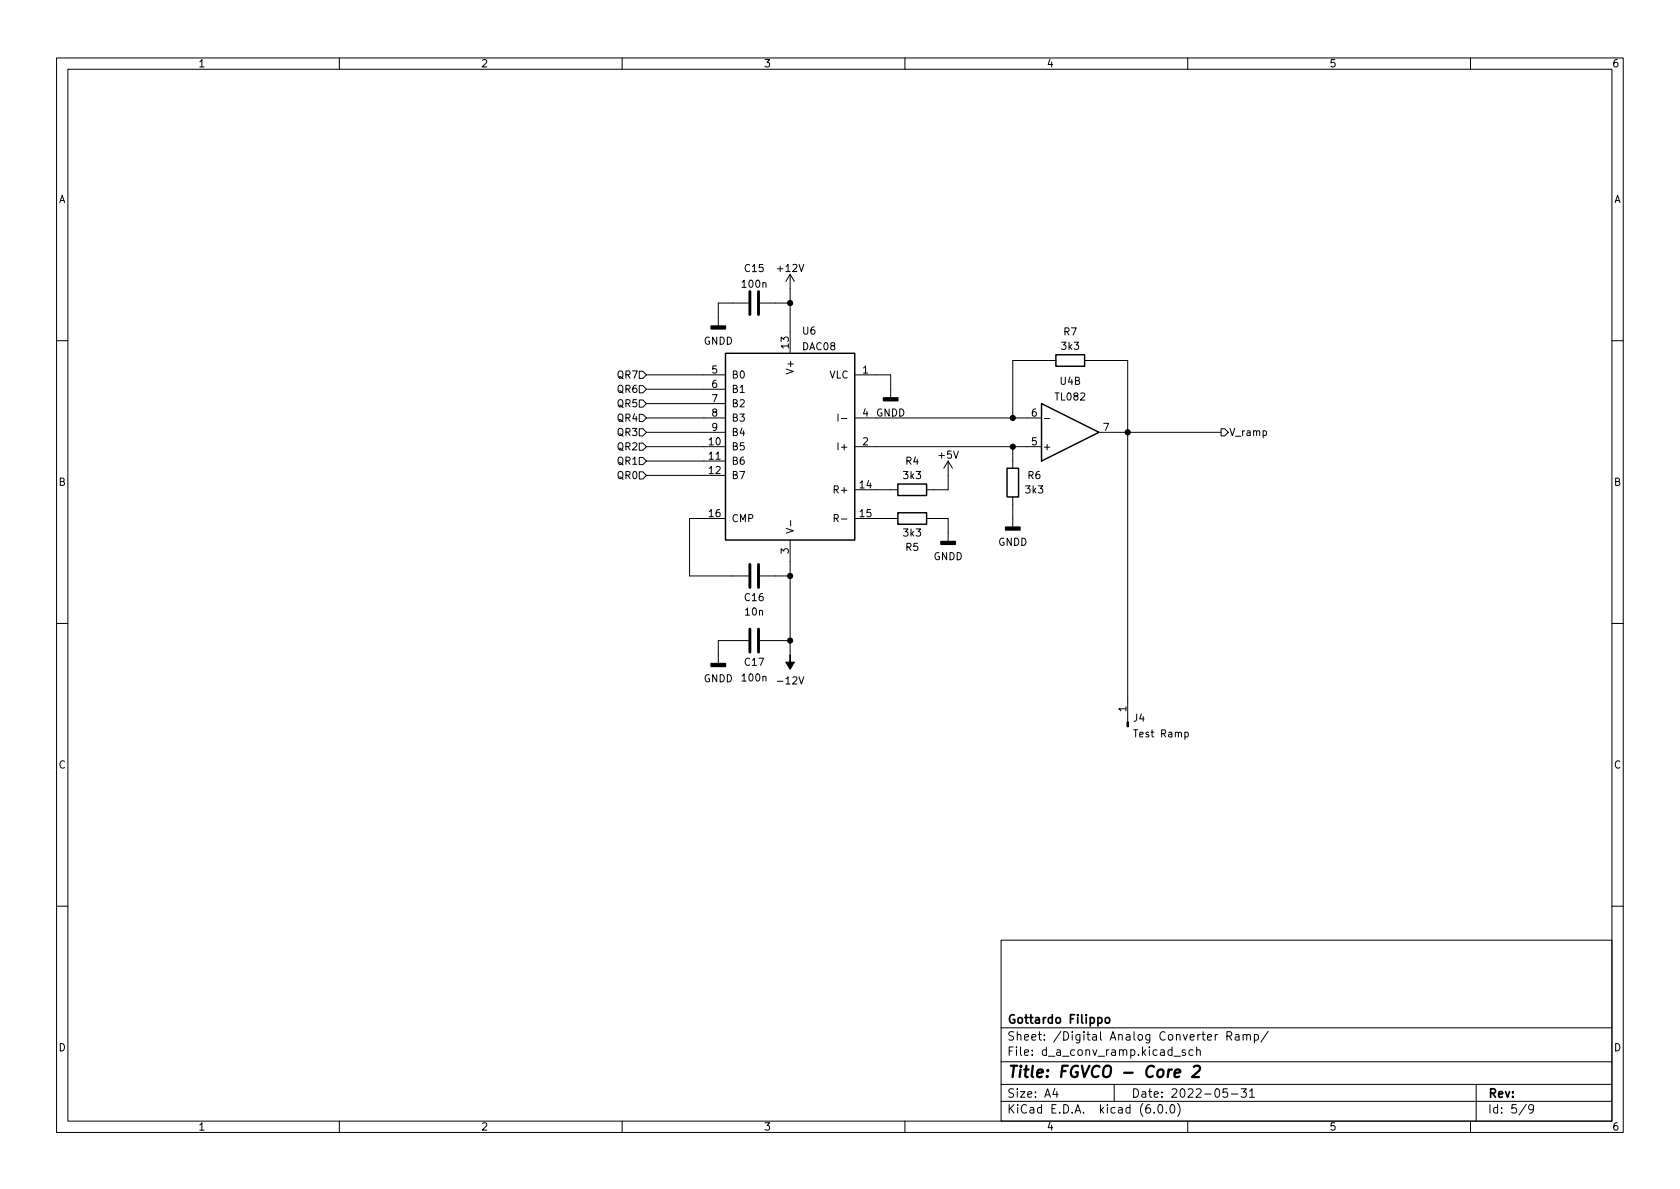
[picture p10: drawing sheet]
<svg xmlns="http://www.w3.org/2000/svg" width="297mm" height="210mm" viewBox="0 0 297 210" stroke-linecap="round" stroke-linejoin="round" font-family="sans-serif">
<g fill="none" stroke="#000" stroke-width=".18">
<path d="M10 10.2h277v190.1h-277zM12 12.2h273v186.1h-273zM60 10.2v2M110 10.2v2M160 10.2v2M210 10.2v2M260 10.2v2M132.3 53.6h-5.3v4.1M134.4 53.6h5.3M139.7 48.5v14M139.7 48.5l-.8 1.3M139.7 48.5l.8 1.3"/>
<path d="M10 60.2h2M113 78.4h.7l.6 .6-.6 .6h-.7zM113 65.7h.7l.6 .6-.6 .6h-.7zM113 70.7h.7l.6 .7-.6 .6h-.7zM113 68.2h.7l.6 .6-.6 .7h-.7zM113 73.3h.7l.6 .6-.6 .6h-.7zM113 75.8h.7l.6 .6-.6 .7h-.7zM114.3 79h14M114.3 73.9h14M114.3 76.4h14M114.3 66.3h14M114.3 68.8h14"/>
<path d="M114.3 71.4h14M148.2 73.2v1.3M148.8 74h.9M151.1 79h33M151.1 73.9h33M151.1 66.3h6.4v4.1M179.1 79v3.8M184.7 74h.9M186.7 63.7h-7.6v10.2M191.8 63.7h7.6v64M194.3 76.4h21.6M215.9 75.8h.6l.7 .6-.7 .7h-.6z"/>
<path d="M285 60.2h2M113 83.4h.7l.6 .7-.6 .6h-.7zM113 80.9h.7l.6 .6-.6 .7h-.7zM114.3 81.5h14M114.3 84.1h14M128.3 91.7h-6.4v10.1h10.4M139 93.4l1.3 .5-1.3 .4M139.7 95.5v20.3M139.8 92v1M147.5 91.7l.6-.1 .1-.2v-.3l-.7-.1v1.3M151.1 91.7h7.6M151.1 86.6h7.6"/>
<path d="M163.8 91.7h3.8v4.1M167.6 81.5v5.1h-3.8M167.6 81.5l-.7 1.3M167.6 81.5l.8 1.3M179.1 87.9v5.3M10 110.2h2M132.3 113.3h-5.3v4M134.4 113.3h5.3M134.4 101.8h5.3M285 110.2h2M209.5 129.5h.4l.2 .2-.1 .6h-.5M10 160.2h2"/>
<path d="M177 166.3h108v32h-108zM285 160.2h2M60 198.3v2M110 198.3v2M160 198.3v2M177 194.8h108M177 191.8h108M177 187.8h108M177 181.8h108M186.5 192.5l-.4 1h1M186.9 193v1M197 191.8v3"/>
<path d="M204.1 196.7v.1M204.9 195.4l.2-.1a.81 .81 0 0 1 .6 .7 .81 .81 0 0 1-.3 .8h-.2a.81 .81 0 0 1-.6-.6 .81 .81 0 0 1 .3-.8zM206.2 196.7v.1M207.1 195.4l.1-.1a.81 .81 0 0 1 .6 .7 .81 .81 0 0 1-.3 .8h-.1a.81 .81 0 0 1-.6-.6 .81 .81 0 0 1 .3-.8zM207.6 186.8h1.1M208.2 195.1a1.72 1.72 0 0 1 0 2.3M209.6 185.7l-.4-.1-.2 .2 .1 .3 .5 .1v.4h-.6M210 198.3v2M210.9 185.7l-.4-.1-.3 .3v.4l.2 .3h.5M211.6 185.8l.2-.2 .3 .1 .1 .9M211.6 185.1v1.5M216.9 183.2l.7-.1 .2-.2-.1-.3-.2-.2h-.6v1.5"/>
<path d="M217 192.5h-.7l-.1 .7 .2-.1 .5 .1 .2 .2-.1 .5-.2 .1-.6-.1M217.3 183.2l.5 .7M217.7 193.5h1.2M218.4 183h.6l.1 .9M219.1 183.3l-.5 .1a.29 .29 0 0 0-.2 .2 .29 .29 0 0 0 .2 .3h.5M219.4 192.5h1l-.5 .6 .4 .1v.7l-.2 .1h-.5l-.2-.1M219.8 183.1l.2-.2 .4 .1v.9M219.8 182.9v1M220.4 183.1l.2-.2 .4 .1 .1 .9M220.9 193l.5-.5v1.5M220.9 194h.9M221.8 183l.4-.1 .3 .3v.4l-.1 .3h-.6"/>
<path d="M221.8 182.9v1.5M224.2 182.4l-1.3 1.9M260 198.3v2M261 191.8v6.5M269.9 195.3l-1.3 1.9M271.2 196l-.3 .3h-.3l-.3-.3 .1-.6 .5-.1 .2 .2a.99 .99 0 0 1-.4 1.3h-.3"/>
</g>
<path d="M207.7 189.8l1-.2-.1-.4-.5-.1-.4 .3v1l.2 .1 .6-.1M211.1 188.7l.3-.2h.5a.45 .45 0 0 1 .3 .5l-.2 .3-1.2 1.2h1.2" fill="none" stroke="#000" stroke-width=".4"/>
<path d="M195.5 180.1l.2-.2 .4 .2 .1 .5-.1 .3h-.4l-.2-.1z" fill="none" stroke="#000" stroke-width=".3"/>
<path d="M125.7 57.7h2.6v.5h-2.6zM156.2 70.4h2.5v.5h-2.5zM166.4 95.8h2.5v.5h-2.5zM177.8 93.2h2.5v.5h-2.5zM125.7 117.3h2.6v.6h-2.6z" fill="#000" stroke="#000" stroke-width=".25"/>
<path d="M128.3 62.5h22.8v33h-22.8zM184.1 71.4l10.2 5-10.2 5.1zM186.7 62.7h5.1v2.1h-5.1zM158.7 90.7h5.1v2h-5.1zM158.7 85.6h5.1v2h-5.1zM178.1 82.8h2v5.1h-2z" fill="none" stroke="#000" stroke-width=".25"/>
<g fill="#000" stroke="#000" stroke-width=".18">
<path d="M139.7 115.8v1.3h.8l-.8 1.3-.8-1.3h.8zM199.3 127.7h.2v.8h-.2z"/>
<circle cx="139.7" cy="53.6" r=".46"/>
<circle cx="179.1" cy="79" r=".46"/>
<circle cx="179.1" cy="73.9" r=".46"/>
<circle cx="199.4" cy="76.4" r=".46"/>
<circle cx="139.7" cy="113.3" r=".46"/>
<circle cx="139.7" cy="101.8" r=".46"/>
</g>
<path d="M132.6 51.6v4M134.1 51.6v4M132.6 99.8v4.1M134.1 99.8v4.1M132.6 111.2v4.1M134.1 111.2v4.1" fill="none" stroke="#000" stroke-width=".51"/>
<text font-size="2.8" x="178" y="190.6">Title: FGVCO - Core 2</text>
<g font-size="2.1">
<text x="178" y="184">Sheet: /Digital Analog Converter Ramp/</text>
<text x="178" y="181">Gottardo Filippo</text>
<text x="178" y="186.7">File: d_a_conv_ramp.kicad_sch</text>
<text x="178" y="196.9">KiCad E.D.A. kicad (6.0.0)</text>
<text x="178" y="194.1">Size: A4</text>
<text x="200" y="194.1">Date: 2022-05-31</text>
<text x="263" y="194.1">Rev:</text>
<text x="263" y="196.9">Id: 5/9</text>
</g>
<g font-size="1.8">
<text x="35" y="11.9">1</text>
<text x="85" y="11.9">2</text>
<text x="135" y="11.9">3</text>
<text x="185" y="11.9">4</text>
<text x="235" y="11.9">5</text>
<text x="285" y="11.9">6</text>
<text x="10.3" y="35.9">A</text>
<text x="285.3" y="35.9">A</text>
<text x="131.3" y="50.9">100n</text>
<text x="131.7" y="48.1">C15</text>
<text x="137.6" y="48.1">+12V</text>
<text x="141.9" y="59.1">U6</text>
<text x="188.1" y="59.3">R7</text>
<text x="124.4" y="60.9">GNDD</text>
<text x="139.4" y="61.6" transform="rotate(-90 139.4 61.6)">13</text>
<text x="140.3" y="65.7" transform="rotate(-90 140.3 65.7)">V+</text>
<text x="141.9" y="61.9">DAC08</text>
<text x="187.8" y="61.8">3k3</text>
<text x="109.3" y="66.9">QR7</text>
<text x="109.3" y="69.5">QR6</text>
<text x="125.9" y="66">5</text>
<text x="125.9" y="68.6">6</text>
<text x="125.9" y="71.1">7</text>
<text x="129.3" y="66.9">B0</text>
<text x="129.3" y="69.5">B1</text>
<text x="146.6" y="66.9">VLC</text>
<text x="152.5" y="66">1</text>
<text x="186.7" y="70.8">TL082</text>
<text x="187.5" y="68">U4B</text>
<text x="109.3" y="72">QR5</text>
<text x="109.3" y="74.5">QR4</text>
<text x="109.3" y="77.1">QR3</text>
<text x="125.9" y="73.7">8</text>
<text x="125.9" y="76.2">9</text>
<text x="129.3" y="72">B2</text>
<text x="129.3" y="74.5">B3</text>
<text x="129.3" y="77.1">B4</text>
<text x="152.5" y="73.7">4</text>
<text x="154.9" y="73.6">GNDD</text>
<text x="182.4" y="73.7">6</text>
<text x="195.1" y="76.2">7</text>
<text x="217.3" y="77.1">V_ramp</text>
<text x="109.3" y="79.6">QR2</text>
<text x="109.3" y="82.2">QR1</text>
<text x="125.4" y="78.7">10</text>
<text x="125.4" y="81.3">11</text>
<text x="125.4" y="83.8">12</text>
<text x="129.3" y="79.6">B5</text>
<text x="129.3" y="82.2">B6</text>
<text x="148.6" y="79.6">I+</text>
<text x="152.5" y="78.7">2</text>
<text x="160.2" y="82.2">R4</text>
<text x="166" y="81.1">+5V</text>
<text x="182.4" y="78.7">5</text>
<text x="184.3" y="79.6">+</text>
<text x="10.3" y="85.9">B</text>
<text x="109.3" y="84.7">QR0</text>
<text x="129.3" y="84.7">B7</text>
<text x="147.8" y="87.2">R+</text>
<text x="152.1" y="86.4">14</text>
<text x="159.8" y="84.7">3k3</text>
<text x="181.4" y="87.2">3k3</text>
<text x="181.7" y="84.7">R6</text>
<text x="285.3" y="85.9">B</text>
<text x="125.4" y="91.4">16</text>
<text x="129.3" y="92.3">CMP</text>
<text x="148.2" y="92.3">R-</text>
<text x="152.1" y="91.4">15</text>
<text x="159.8" y="94.9">3k3</text>
<text x="139.4" y="97.9" transform="rotate(-90 139.4 97.9)">3</text>
<text x="160.2" y="97.4">R5</text>
<text x="165" y="99">GNDD</text>
<text x="176.5" y="96.5">GNDD</text>
<text x="131.7" y="106.3">C16</text>
<text x="131.8" y="108.8">10n</text>
<text x="131.7" y="117.7">C17</text>
<text x="124.4" y="120.6">GNDD</text>
<text x="131.3" y="120.5">100n</text>
<text x="137.8" y="121">-12V</text>
<text x="199.1" y="125.8" transform="rotate(-90 199.1 125.8)">1</text>
<text x="200.4" y="127.6">J4</text>
<text x="200.8" y="130.4">Test Ramp</text>
<text x="10.3" y="135.9">C</text>
<text x="285.3" y="135.9">C</text>
<text x="10.3" y="185.9">D</text>
<text x="285.3" y="185.9">D</text>
<text x="35" y="199.9">1</text>
<text x="85" y="199.9">2</text>
<text x="135" y="199.9">3</text>
<text x="185" y="199.9">4</text>
<text x="235" y="199.9">5</text>
<text x="285" y="199.9">6</text>
</g>
</svg>
